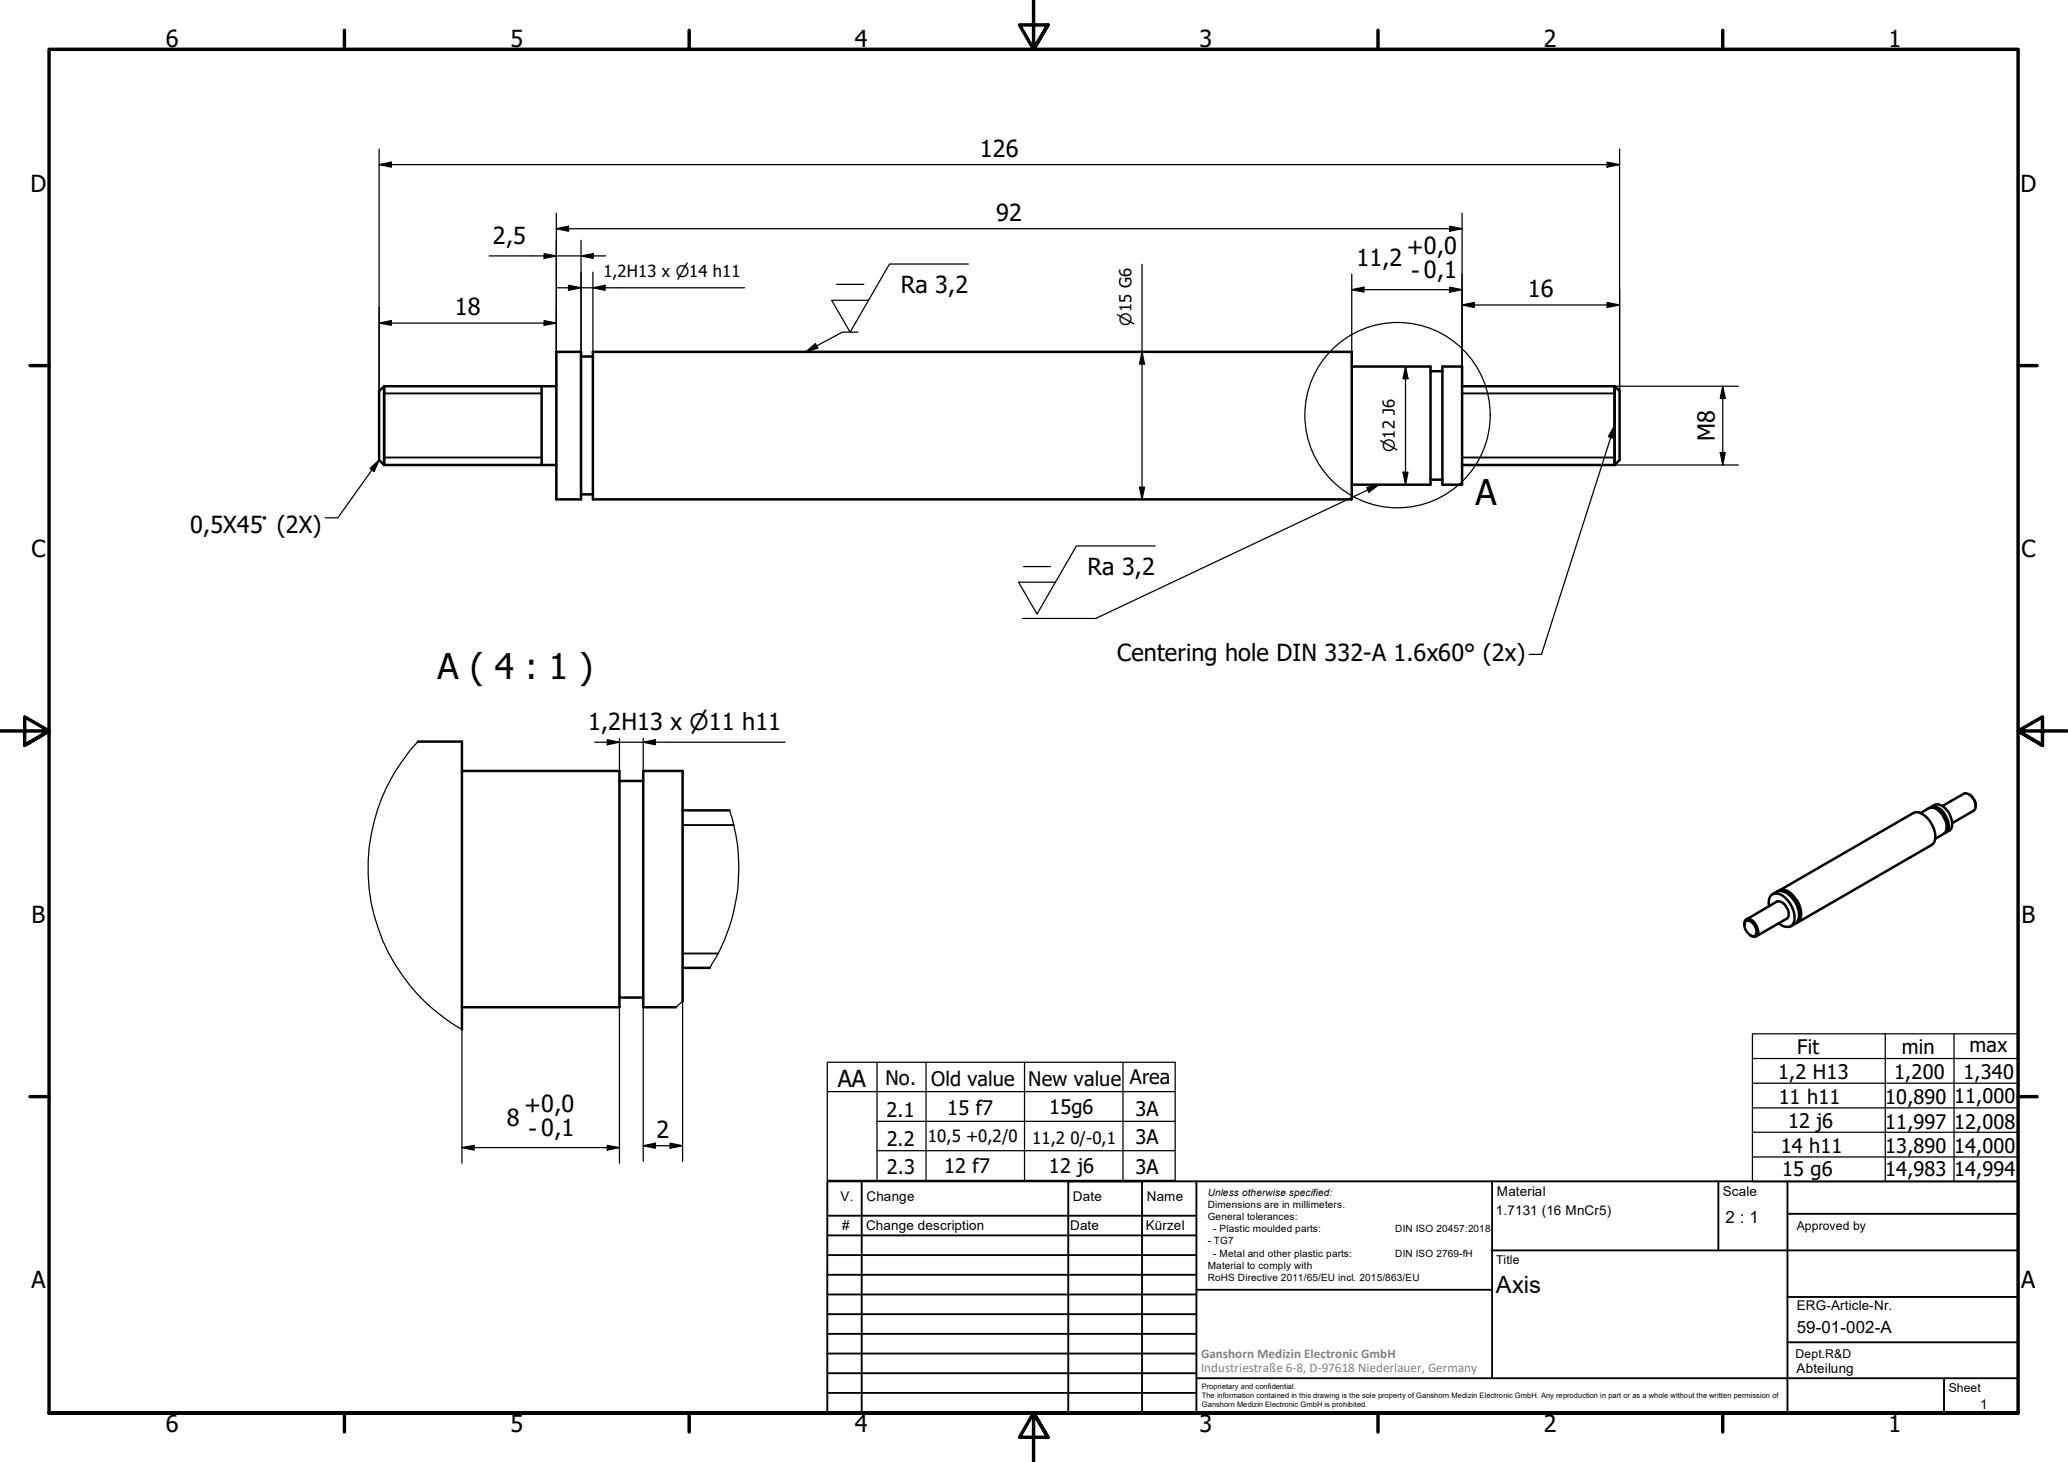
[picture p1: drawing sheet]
<svg xmlns="http://www.w3.org/2000/svg" width="420mm" height="297mm" viewBox="0 0 420 297" stroke-linecap="round" stroke-linejoin="round" font-family="sans-serif">
<!-- layer: Visible (ISO) -->
<g fill="none" stroke="#000" stroke-width=".51">
<path d="M78 78.5l-1 .9v14.1l1 1M78 78.5v16M78 78.5h35M110 78.5v16M113 71.5h5v30h-5zM118 72.4h2.5M120.5 71.5h154.1v30h-154.1zM274.6 74.5h16v24h-16M290.6 75.4h2.5M293.1 74.5h4v24h-4zM297.1 78.5h30.9M328 78.5l1.1 .9v14.1l-1.1 1h-30.9"/>
<path d="M328 78.5v16M78 94.5h35M290.6 97.5h2.5M118 100.4h2.5M84.9 150.7h9v58.5M93.9 156.6h32v48h-32M125.9 158.7h4.8M138.7 164.6h9.5M390.2 165.2l1.7-1a2.18 2.18 0 0 1 2.4 .9 3.8 3.8 0 0 1 .9 4l-2 1.3M392.1 164.1a1.39 1.39 0 0 1 1.9 .1 4.9 4.9 0 0 1 1.9 4.1l-.4 .8-.4 .2M392.3 163.9a2.02 2.02 0 0 1 3.1 .6 4 4 0 0 1 1 4l-1.1 .6M392.7 164.1a3.2 3.2 0 0 1 2.9 2.6 2.24 2.24 0 0 1-.2 2.1"/>
<path d="M394.7 163.8l4.3-2.5a1.69 1.69 0 0 1 2 1.1 1.9 1.9 0 0 1 0 2.3l-4.4 2.5M400 161.3a2.84 2.84 0 0 1 1.4 2.5M138.7 196.6h5.5M354.4 187.9a.89 .89 0 0 1 .3-1.1 .89 .89 0 0 1 1.1 .1 2.89 2.89 0 0 1 1.3 2.9 .9 .9 0 0 1-1.5 .2M354.6 187.2a1.09 1.09 0 0 1 1.5 .4 1.83 1.83 0 0 1 .4 2.6 1.39 1.39 0 0 1-1.5-.8 1.93 1.93 0 0 1-.4-2.2zM354.8 186.8l6.2-3.6a2.15 2.15 0 0 1 2.3 1.7 1.43 1.43 0 0 1-.3 1.8l-6.2 3.5M359.4 184.1a2.12 2.12 0 0 1 1-2.5 2.64 2.64 0 0 1 2.8 1.3 4.9 4.9 0 0 1 1.2 4.7 1.86 1.86 0 0 1-3 0M360.1 181.7a2.41 2.41 0 0 1 3.6 .3 4.7 4.7 0 0 1 1.4 5.4l-1.2 .8M361.3 181.1a2.3 2.3 0 0 1 3.1 1 4.8 4.8 0 0 1 1.3 4.8l-.3 .4-.5 .2M361.4 181l27.3-15.8a1.81 1.81 0 0 1 2.1 .4 5.4 5.4 0 0 1 2.3 5.3l-.7 .8-27.2 15.7M361.9 181a3.7 3.7 0 0 1 3.5 2.9 3.1 3.1 0 0 1-.1 3.1M125.9 202.7h4.8"/>
<path d="M138.7 203.4v-46.8h-8v48h6.7"/>
</g>
<!-- layer: Visible Narrow (ISO) -->
<path d="M78 79.9h32M297.1 79.9h30.9M78 92.9h32M297.1 92.9h30.9M138.7 167.6h10.4M138.7 193.7h7.2" fill="none" stroke="#000" stroke-width=".38"/>
<!-- layer: Break Line (ISO) -->
<path d="M84.9 150.7a37.7 37.7 0 0 0 9 58.5M148.2 164.6a37.3 37.3 0 0 1-4 32M138.7 203.4l-1.3 1.2" fill="none" stroke="#000" stroke-width=".25"/>
<!-- layer: Detail Boundary (ISO) -->
<circle cx="283.9" cy="84.3" r="18.8" fill="none" stroke="#000" stroke-width=".25"/>
<!-- layer: Border (ISO) -->
<g fill="none" stroke="#000" stroke-width=".7">
<path d="M70 6.1v3.9M140 6.1v3.9M210 0v10l-2.9-4.9h5.8l-2.9 4.9 2.9-4.9M280 6.1v3.9M350 6.1v3.9M6.1 74.3h3.9M410 74.3h3.9M0 148.5h10l-5-2.8v5.7l5-2.9-5 2.9M420 148.5h-10l5-2.8v5.7l-5-2.9 5 2.9M6.1 222.8h3.9M410 222.8h3.9M10 287.1v-277.1h400v277.1h-400h400"/>
<path d="M70 287.1v3.8M140 287.1v3.8M212.9 292l-2.9-4.9 2.9 4.9h-5.8l2.9-4.9v9.9M280 287.1v3.8M350 287.1v3.8"/>
</g>
<!-- layer: TitleBlock -->
<g fill="none" stroke="#000" stroke-width=".38">
<path d="M168.1 251h75M168.1 247h75M168.1 255h75M168.1 259h75M175.1 240v47M216.9 240h15M217 240v47M232 240v47M243.1 240.1v46.9h-75v-47h241.9v47.1h-167M303 254h107M303.1 240v40M349.1 240v14"/>
<path d="M363.2 240v47.1M363.2 246.6h46.8M168.1 271h75M168.1 263h75M168.1 267h75M168.1 275h75M168.1 279h75M243.1 262.1h60M363.2 272.7h46.8M363.2 263.5h46.8M168.1 283h75M216.9 287h15"/>
<path d="M243.1 280h166.9M395 280.1v7"/>
</g>
<!-- layer: Sketch Geometry (ISO) -->
<g fill="none" stroke="#000" stroke-width=".25">
<path d="M168.1 215.8h70.7v24h-70.7zM178.2 215.8v24M188.2 215.8v24M208.2 215.8v24M228.2 215.8v24M356 210h54v30.1h-54zM356 215.1h54M383 210v30.1M397 210v30.1M168.1 221.8h70.7M178.2 233.8h60.6M178.2 227.8h60.6"/>
<path d="M356 235.1h54M356 230h54M356 225.1h54M356 220.1h54"/>
</g>
<!-- layer: Dimension (ISO) -->
<g fill="none" stroke="#000" stroke-width=".25">
<path d="M77 33.5l2.5-.6v1.1zM77 33.5h252.1M77 30.3v49.1M326.5 32.9l2.6 .6-2.6 .5zM329.1 30.3v49.1M99.4 52h23.7M110.6 51.5l2.4 .5-2.4 .5zM113 46.5l2.5-.5v1zM113 46.5h184.1M113 43.3v28.2M113 58.5h38.3M115.5 58l2.5 .5-2.5 .5z"/>
<path d="M118 52l2.5-.5v1zM118 48.8v22.7M120.5 58.5l2.4-.5v1zM120.5 55.3v16.2M232 53.7v47.8M274.6 58.9l2.5-.6v1.1zM274.6 58.9h22.5M274.6 55.7v15.8M294.5 46l2.6 .5-2.6 .5zM294.5 58.3l2.6 .6-2.6 .5zM297.1 43.3v31.2M77 65.6l2.5-.5v1z"/>
<path d="M77 65.6h36M110.6 65.1l2.4 .5-2.4 .5zM232 71.5l.5 2.5h-1zM285.6 74.5l.5 2.4h-1zM285.6 74.5v24M297.1 62l2.4-.5v1zM297.1 62h32M326.5 61.5l2.6 .5-2.6 .5zM328 78.5h25.2M350 78.5l.5 2.4h-1zM350 78.5v16M231.5 99h1l-.5 2.5z"/>
<path d="M285.1 95.9h1l-.5 2.6zM328 94.5h25.2M349.5 91.9h1l-.5 2.6zM120.8 150.8h38.7M123.4 150.3l2.5 .5-2.5 .5zM125.9 150v6.6M130.7 150.8l2.5-.5v1zM130.7 150v6.6M138.7 167.6v68.4M93.9 209.2v27.1M125.9 204.6v31.7M130.7 204.6v31.4"/>
<path d="M93.9 233.2l2.4-.5v1zM93.9 233.2h32M123.4 232.7l2.5 .5-2.5 .5zM130.7 232.8l2.5-.5v1zM130.7 232.8h8M136.1 232.3l2.6 .5-2.6 .5z"/>
</g>
<g fill="#000">
<path d="M77 33.5l2.5-.6v1.1zM326.5 32.9l2.6 .6-2.6 .5zM110.6 51.5l2.4 .5-2.4 .5zM113 46.5l2.5-.5v1zM115.5 58l2.5 .5-2.5 .5zM118 52l2.5-.5v1zM120.5 58.5l2.4-.5v1zM274.6 58.9l2.5-.6v1.1zM294.5 46l2.6 .5-2.6 .5zM294.5 58.3l2.6 .6-2.6 .5zM77 65.6l2.5-.5v1zM110.6 65.1l2.4 .5-2.4 .5z"/>
<path d="M232 71.5l.5 2.5h-1zM285.6 74.5l.5 2.4h-1zM297.1 62l2.4-.5v1zM326.5 61.5l2.6 .5-2.6 .5zM231.5 99h1l-.5 2.5zM285.1 95.9h1l-.5 2.6zM349.5 91.9h1l-.5 2.6zM350 78.5l.5 2.4h-1zM123.4 150.3l2.5 .5-2.5 .5zM130.7 150.8l2.5-.5v1zM93.9 233.2l2.4-.5v1zM123.4 232.7l2.5 .5-2.5 .5z"/>
<path d="M130.7 232.8l2.5-.5v1zM136.1 232.3l2.6 .5-2.6 .5z"/>
</g>
<!-- layer: Symbol (ISO) -->
<path d="M170 57.8h5.5M196.7 53.6h-16l-8 13.9-3.7-6.5h7.5M163.7 71.5l2-1.7 .5 .9zM174.3 67.5h-3.2l-7.4 4M75.2 95.2l1.8-1.7-1 2.3zM77 93.5l-8.4 11.7h-2.5M277.7 99l2.5-.5-2.1 1.5zM280.2 98.5l-57.6 27.2h-14.8M328 86.5l-.3 2.5-.9-.3zM328 86.5l-14.8 46.5h-2.5M208 115.1h5.4M234.7 110.9h-16l-8 13.9-3.8-6.5h7.5" fill="none" stroke="#000" stroke-width=".25"/>
<path d="M163.7 71.5l2-1.7 .5 .9zM75.2 95.2l1.8-1.7-1 2.3zM277.7 99l2.5-.5-2.1 1.5zM328 86.5l-.3 2.5-.9-.3z" fill="#000"/>
<g font-size="7.2">
<text x="299.8" y="102.5">A</text>
<text x="88.9" y="138">A ( 4 : 1 )</text>
</g>
<g font-size="4.8">
<text x="33.7" y="9.6">6</text>
<text x="103.7" y="9.6">5</text>
<text x="173.7" y="9.6">4</text>
<text x="243.7" y="9.6">3</text>
<text x="313.7" y="9.6">2</text>
<text x="383.7" y="9.6">1</text>
<text x="199.1" y="31.9">126</text>
<text x="6.2" y="38.9">D</text>
<text x="410.5" y="38.9">D</text>
<text x="202.4" y="44.9">92</text>
<text x="100.1" y="49.6">2,5</text>
<text x="285.8" y="51.7">+0,0</text>
<text x="183" y="59.5">Ra 3,2</text>
<text x="275.6" y="54.1">11,2</text>
<text x="286.7" y="56.6">- 0,1</text>
<text x="92.4" y="64">18</text>
<text x="310.4" y="60.4">16</text>
<text x="348.4" y="89.6" transform="rotate(-90 348.4 89.6)">M8</text>
<text x="6.4" y="113.1">C</text>
<text x="38.6" y="108.3">0,5X45° (2X)</text>
<text x="410.7" y="113.1">C</text>
<text x="220.9" y="116.8">Ra 3,2</text>
<text x="226.9" y="134.3">Centering hole DIN 332-A 1.6x60° (2x)</text>
<text x="119.5" y="148.4">1,2H13 x ⌀11 h11</text>
<text x="6.4" y="187.4">B</text>
<text x="410.7" y="187.4">B</text>
<text x="170.2" y="220.8">AA</text>
<text x="106.5" y="226.1">+0,0</text>
<text x="103" y="228.8">8</text>
<text x="107.4" y="231">- 0,1</text>
<text x="133.3" y="231.3">2</text>
<text x="6.4" y="261.7">A</text>
<text x="303.9" y="262.6">Axis</text>
<text x="410.7" y="261.7">A</text>
<text x="33.7" y="290.9">6</text>
<text x="103.7" y="290.9">5</text>
<text x="173.7" y="290.9">4</text>
<text x="243.7" y="290.9">3</text>
<text x="313.7" y="290.9">2</text>
<text x="383.7" y="290.9">1</text>
</g>
<g font-size="4.1">
<text x="365.1" y="214.1">Fit</text>
<text x="386.4" y="214">min</text>
<text x="400.2" y="213.8">max</text>
<text x="179.9" y="220.5">No.</text>
<text x="189.2" y="220.6">Old value</text>
<text x="208.9" y="220.6">New value</text>
<text x="229.6" y="220.3">Area</text>
<text x="361.3" y="219.3">1,2 H13</text>
<text x="384.9" y="219.3">1,200</text>
<text x="398.9" y="219.3">1,340</text>
<text x="180.1" y="226.9">2.1</text>
<text x="192.5" y="226.6">15 f7</text>
<text x="213.2" y="226.2">15g6</text>
<text x="230.7" y="226.7">3A</text>
<text x="361.4" y="224.3">11 h11</text>
<text x="383" y="224.3">10,890</text>
<text x="397" y="224.1">11,000</text>
<text x="180.1" y="232.8">2.2</text>
<text x="230.7" y="232.5">3A</text>
<text x="363.3" y="229.1">12 j6</text>
<text x="383" y="229.3">11,997</text>
<text x="397" y="229.4">12,008</text>
<text x="180.1" y="238.4">2.3</text>
<text x="191.8" y="238.2">12 f7</text>
<text x="213.1" y="238.3">12 j6</text>
<text x="230.7" y="238.6">3A</text>
<text x="361.8" y="234.2">14 h11</text>
<text x="362.1" y="238.9">15 g6</text>
<text x="383" y="234.2">13,890</text>
<text x="383" y="239">14,983</text>
<text x="397" y="234.3">14,000</text>
<text x="397" y="239">14,994</text>
</g>
<g font-size="3.4">
<text x="122.6" y="56.3">1,2H13 x ⌀14 h11</text>
<text x="188.5" y="232">10,5 +0,2/0</text>
<text x="209.7" y="232.4">11,2</text>
<text x="217.5" y="232.4">0/-0,1</text>
<text x="350.6" y="248.5">2 : 1</text>
<text x="365.1" y="270.9">59-01-002-A</text>
</g>
<g font-size="3.2">
<text x="229.9" y="66.2" transform="rotate(-90 229.9 66.2)">⌀15 G6</text>
<text x="283.4" y="91.9" transform="rotate(-90 283.4 91.9)">⌀12 J6</text>
</g>
<g font-size="2.7">
<text x="170.8" y="244">V.</text>
<text x="176" y="244">Change</text>
<text x="218" y="244">Date</text>
<text x="233" y="244">Name</text>
<text x="304.1" y="243">Material</text>
<text x="350" y="243.1">Scale</text>
<text x="171.1" y="249.9">#</text>
<text x="176" y="249.9">Change description</text>
<text x="217.4" y="250">Date</text>
<text x="232.8" y="250">Kürzel</text>
<text x="303.9" y="246.8">1.7131 (16 MnCr5)</text>
<text x="365.1" y="266.1">ERG-Article-Nr.</text>
<text x="365" y="279">Abteilung</text>
<text x="402.3" y="286.2">1</text>
</g>
<g font-size="2.7" fill="#808080">
<text x="244" y="275.8">Ganshorn Medizin Electronic GmbH</text>
<text x="244" y="278.7">Industriestraße 6-8, D-97618 Niederlauer, Germany</text>
</g>
<g font-size="2.5">
<text x="365.1" y="249.9">Approved by</text>
<text x="304" y="256.8">Title</text>
<text x="364.8" y="275.8">Dept.R&amp;D</text>
<text x="395.9" y="282.9">Sheet</text>
</g>
<g font-size="2">
<text x="245.4" y="242.9">Unless otherwise specified:</text>
<text x="245.4" y="245.4">Dimensions are in millimeters.</text>
<text x="245.4" y="247.9">General tolerances:</text>
<text x="246.5" y="250.4">- Plastic moulded parts:</text>
<text x="283.5" y="250.4">DIN ISO 20457:2018</text>
<text x="245.4" y="252.8">- TG7</text>
<text x="245.4" y="257.9">Material to comply with</text>
<text x="246.5" y="255.4">- Metal and other plastic parts:</text>
<text x="283.5" y="255.4">DIN ISO 2769-fH</text>
<text x="245.4" y="260.3">RoHS Directive 2011/65/EU incl. 2015/863/EU</text>
</g>
<g font-size="1.5">
<text x="244.2" y="282.2">Proprietary and confidential.</text>
<text x="244.2" y="284">The information contained in this drawing is the sole property of Ganshorn Medizin Electronic GmbH. Any reproduction in part or as a whole without the written permission of</text>
<text x="244.2" y="285.8">Ganshorn Medizin Electronic GmbH is prohibited.</text>
</g>
</svg>
